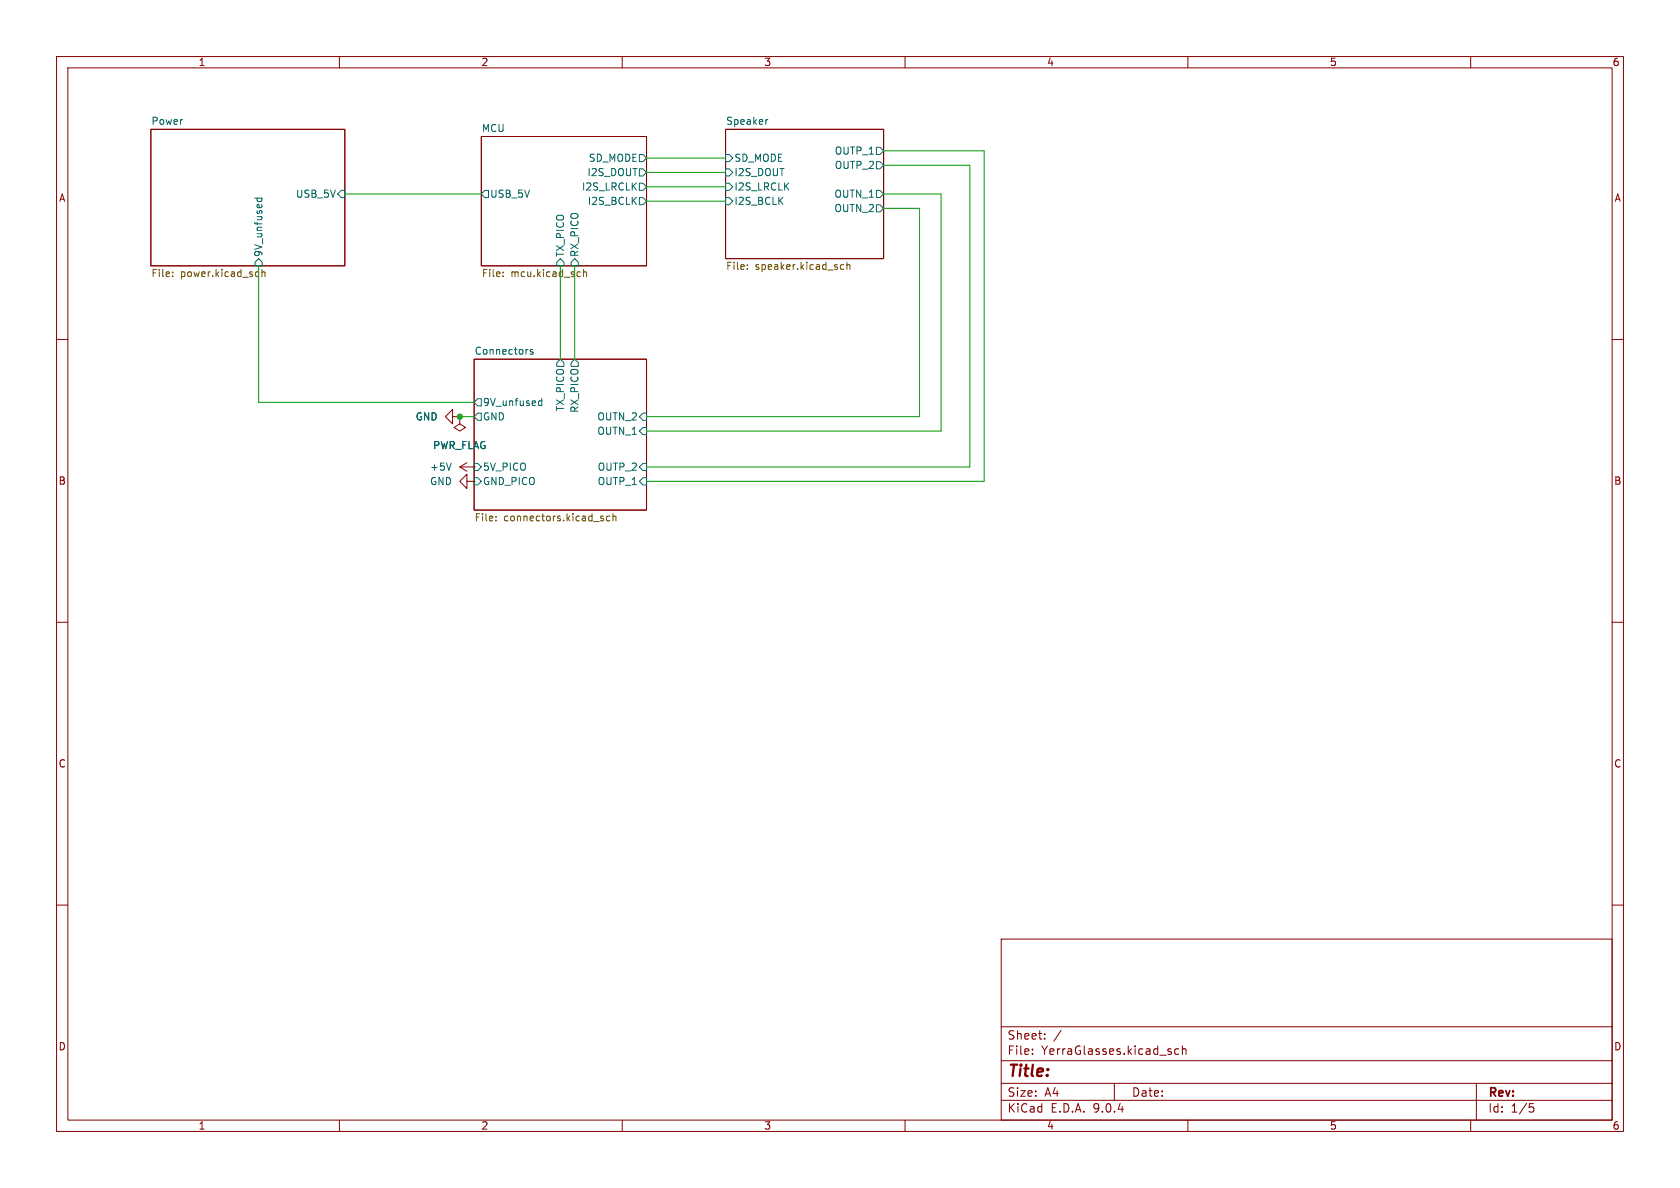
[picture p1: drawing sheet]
<svg xmlns="http://www.w3.org/2000/svg" width="297mm" height="210mm" viewBox="0 0 297 210" stroke-linecap="round" stroke-linejoin="round" font-family="sans-serif">
<g fill="none" stroke="#840000" stroke-width=".18">
<path d="M10 10h277v190h-277zM12 12h273v186h-273zM60 10v2M110 10v2M160 10v2M210 10v2M260 10v2M26.7 22.9h34.3v24.1h-34.3zM85.1 24.1h29.2v22.9h-29.2zM128.3 22.9h27.9v22.8h-27.9zM10 60h2M80 73.7v-1.3l-1.3 1.3 1.3 1.2v-1.2h1.3"/>
<path d="M81.3 73.7h.1M81.3 73.7v1.2l1 .7-1 .6-1-.6 1-.7M83.8 63.5h30.5v26.7h-30.5zM285 60h2M81.3 82.6l1.2 .7M81.3 82.6h2.5M82.5 85.1v-1.3l-1.2 1.3 1.2 1.3v-1.3h1.3M82.5 81.8l-1.2 .8M83.8 82.6h.1M83.8 85.1h.1M10 110h2M285 110h2"/>
<path d="M10 160h2M177 166h108v32h-108zM285 160h2M60 198v2M110 198v2M160 198v2M177 194.5h108M177 191.5h108M177 187.5h108M177 181.5h108M182.5 186.3v.1M182.5 185.5v.1"/>
<path d="M184.7 183.6v.1M184.7 182.8v.1M187.6 182.1l-1.3 2M197 191.5v3M208.4 185.5l-.4-.1-.3 .3v.4l.1 .2h.6M209 185.5l.2-.1 .4 .1 .1 .9M209 184.9v1.5M210 198v2M260 198v2M261 191.5v6.5M270.4 195.1h.7M270.5 195.7h.4l.3 .3-.2 .5-.5 .1"/>
</g>
<g fill="none" stroke="#006464" stroke-width=".18">
<path d="M45 35h1.3M45.5 35v.4l.1 .2M46.2 35l.1 .4-.1 .2M60.3 33.7h.7v1.2h-.7l-.6-.6zM85.7 33.7h.7v1.2h-.7l-.6-.6zM113 27.3h.7l.6 .6-.6 .7h-.7zM113 29.8h.7l.6 .7-.6 .6h-.7zM113 32.4h.7l.6 .6-.6 .7h-.7zM113 34.9h.7l.6 .7-.6 .6h-.7zM128.3 32.4h.6l.6 .6-.6 .7h-.6zM128.3 34.9h.6l.6 .7-.6 .6h-.6zM128.3 29.8h.6l.6 .7-.6 .6h-.6z"/>
<path d="M128.3 27.3h.6l.6 .6-.6 .7h-.6zM135.7 21.1l-.3 .2M154.9 26h.7l.6 .7-.6 .6h-.7zM154.9 33.7h.7l.6 .6-.6 .6h-.7zM154.9 28.6h.7l.6 .6-.6 .6h-.7zM154.9 36.2h.7l.6 .6-.6 .7h-.7zM45.7 45.7l.7 .7v.6h-1.3v-.6zM99.1 45.7l.6 .7v.6h-1.3v-.6zM101.6 45.7l.6 .7v.6h-1.2v-.6zM84.5 73h.6v1.3h-.6l-.7-.6zM84.5 70.5h.6v1.3h-.6l-.7-.7zM94.2 61.8h-.3l-.2 .2 .1 .1 .4 .2v.3h-.5"/>
<path d="M95.2 71.6l.2 .1 .4-.1M95.8 70.4v1.3M95.8 70.9h-.4l-.2 .1M99.1 63.5l.6 .6v.7h-1.3v-.7zM101.6 63.5l.6 .6v.7h-1.2v-.7zM113.7 75.6h.6v1.2h-.6l-.7-.6zM113.7 73h.6v1.3h-.6l-.7-.6zM79.8 81.9l-.4 1.2M83.8 81.9h.7l.6 .7-.6 .6h-.7zM83.8 84.5h.7l.6 .6-.6 .6h-.7zM113.7 84.5h.6v1.2h-.6l-.7-.6zM113.7 81.9h.6v1.3h-.6l-.7-.6z"/>
</g>
<g fill="none" stroke="#725600" stroke-width=".18">
<path d="M30.5 48.8v.1M30.5 48.1v.1M45.4 48.1h.4M45.8 48.8l-.4 .1M46.3 48.2l.2-.1h.3v.8M46.3 47.6v1.3M88.9 48.8v.1M88.9 48.1v.1M102.5 48.1h.1M102.6 48.8l-.1 .1M103.2 48.2l.1-.1h.3l.1 .8M103.2 47.6v1.3"/>
<path d="M132.1 47.5v.1M132.1 46.8v.2M148.6 47.5l.2 .1h.4M149.2 46.8h-.4l-.2 .1M149.7 46.9l.2-.1h.3l.1 .8M149.7 46.4v1.2M87.7 92v.1M87.7 91.3v.1M106.5 91.7l.2 .1-.2 .3M106.5 91.2l.2 .1M107.8 91.3l-.4-.1-.2 .3 .1 .5h.5M108.4 91.4l.1-.2 .3 .1 .1 .8"/>
<path d="M108.4 90.8v1.3"/>
</g>
<g fill="none" stroke="#009600" stroke-width=".18">
<path d="M61 34.3h24.1M114.3 30.5h14M114.3 27.9h14M114.3 35.6h14M114.3 33h14M156.2 26.7h17.8v58.4h-59.7M156.2 34.3h10.2v41.9h-52.1M156.2 29.2h15.2v53.4h-57.1M156.2 36.8h6.4v36.9h-48.3M45.7 47v24.1h38.1M99.1 47v16.5M101.6 47v16.5"/>
<path d="M81.3 73.7h2.5"/>
</g>
<circle cx="81.3" cy="73.7" r=".46" fill="#009600" stroke="#009600" stroke-width=".18"/>
<text font-size="2.8" fill="#840000" x="178" y="190.9">Title:</text>
<g font-size="2.1" fill="#840000">
<text x="178" y="184">Sheet:</text>
<text x="178" y="186.7">File:</text>
<text x="184.1" y="186.7">YerraGlasses.kicad_sch</text>
<text x="178" y="196.9">KiCad</text>
<text x="178" y="194.1">Size:</text>
<text x="184.7" y="194.1">A4</text>
<text x="185.7" y="196.9">E.D.A.</text>
<text x="193.3" y="196.9">9.0.4</text>
<text x="200" y="194.1">Date:</text>
<text x="263" y="194.3">Rev:</text>
<text x="263" y="196.9">Id:</text>
<text x="267.1" y="196.9">1/5</text>
</g>
<g font-size="1.8" fill="#840000">
<text x="35" y="11.9">1</text>
<text x="85" y="11.9">2</text>
<text x="135" y="11.9">3</text>
<text x="185" y="11.9">4</text>
<text x="235" y="11.9">5</text>
<text x="285" y="11.9">6</text>
<text x="10.3" y="35.9">A</text>
<text x="285.3" y="35.9">A</text>
<text x="10.3" y="85.9">B</text>
<text x="285.3" y="85.9">B</text>
<text x="10.3" y="135.9">C</text>
<text x="285.3" y="135.9">C</text>
<text x="10.3" y="185.9">D</text>
<text x="285.3" y="185.9">D</text>
<text x="35" y="199.9">1</text>
<text x="85" y="199.9">2</text>
<text x="135" y="199.9">3</text>
<text x="185" y="199.9">4</text>
<text x="235" y="199.9">5</text>
<text x="285" y="199.9">6</text>
</g>
<g font-size="1.8" fill="#006464">
<text x="26.7" y="22.1">Power</text>
<text x="85.1" y="23.4">MCU</text>
<text x="128.3" y="22.1">Speaker</text>
<text x="104" y="28.8">SD_MODE</text>
<text x="129.7" y="28.8">SD_MODE</text>
<text x="147.5" y="27.5">OUTP_1</text>
<text x="52.2" y="35.2">USB_5V</text>
<text x="86.6" y="35.2">USB_5V</text>
<text x="102.8" y="33.9">I2S_LRCLK</text>
<text x="103.7" y="31.3">I2S_DOUT</text>
<text x="129.7" y="33.9">I2S_LRCLK</text>
<text x="129.7" y="31.3">I2S_DOUT</text>
<text x="147.4" y="35.2">OUTN_1</text>
<text x="147.5" y="30.1">OUTP_2</text>
<text x="103.8" y="36.4">I2S_BCLK</text>
<text x="129.7" y="36.4">I2S_BCLK</text>
<text x="147.4" y="37.7">OUTN_2</text>
<text x="46.6" y="45.5" transform="rotate(-90 46.6 45.5)">9V_unfused</text>
<text x="99.9" y="45.5" transform="rotate(-90 99.9 45.5)">TX_PICO</text>
<text x="102.5" y="45.5" transform="rotate(-90 102.5 45.5)">RX_PICO</text>
<text x="83.8" y="62.8">Connectors</text>
<text x="85.3" y="72">9V_unfused</text>
<text x="73.4" y="74.5">GND</text>
<text x="85.3" y="74.5">GND</text>
<text x="99.9" y="72.8" transform="rotate(-90 99.9 72.8)">TX_PICO</text>
<text x="102.5" y="73.1" transform="rotate(-90 102.5 73.1)">RX_PICO</text>
<text x="105.5" y="77.1">OUTN_1</text>
<text x="105.5" y="74.5">OUTN_2</text>
<text x="75.9" y="83.4">+5V</text>
<text x="76.5" y="79.6">PWR_FLAG</text>
<text x="85.3" y="83.4">5V_PICO</text>
<text x="105.6" y="83.4">OUTP_2</text>
<text x="75.9" y="86">GND</text>
<text x="85.3" y="86">GND_PICO</text>
<text x="105.6" y="86">OUTP_1</text>
</g>
<g font-size="1.8" fill="#725600">
<text x="26.7" y="49.3">File:</text>
<text x="31.9" y="49.3">power.kicad_sch</text>
<text x="85.1" y="49.3">File:</text>
<text x="90.3" y="49.3">mcu.kicad_sch</text>
<text x="128.3" y="48">File:</text>
<text x="133.5" y="48">speaker.kicad_sch</text>
<text x="83.8" y="92.5">File:</text>
<text x="89" y="92.5">connectors.kicad_sch</text>
</g>
</svg>
